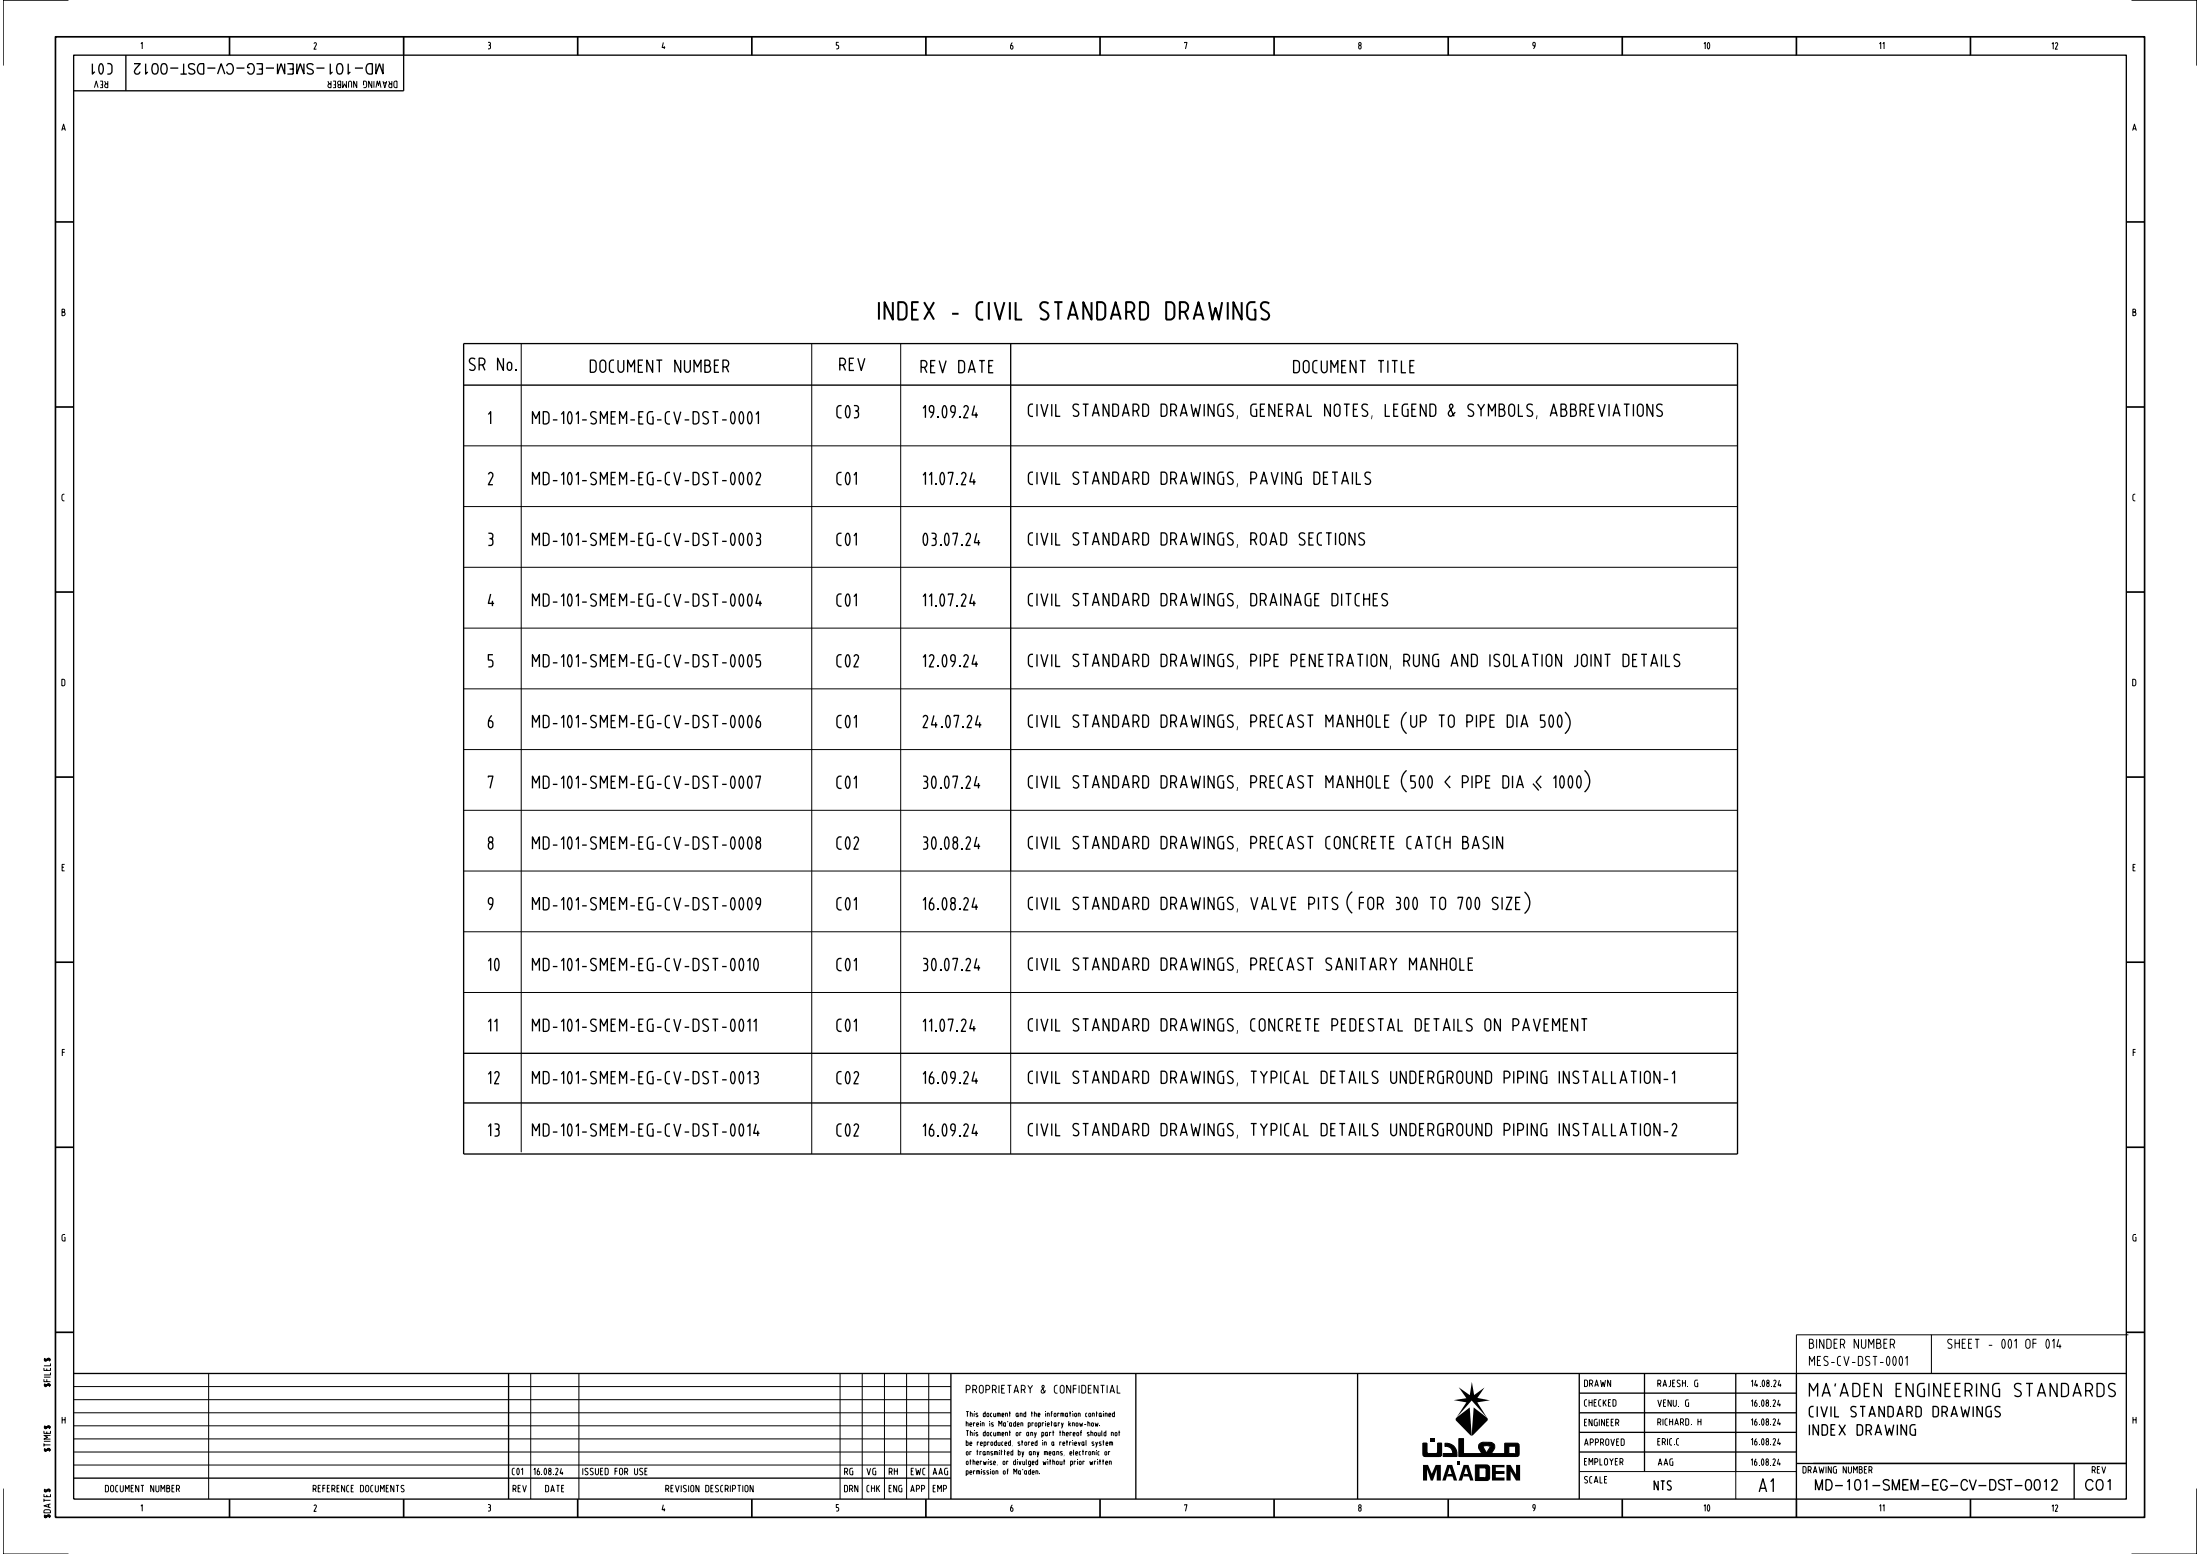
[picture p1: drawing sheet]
<svg xmlns="http://www.w3.org/2000/svg" width="841mm" height="594mm" viewBox="0 0 841 594" stroke-linecap="round" stroke-linejoin="round" font-family="sans-serif">
<path d="M177.2 147.2h487M664.2 441.1v-309.8h-487v309.8" fill="none" stroke="#000" stroke-width=".51"/>
<path d="M199.2 131.3v309.1M310.3 131.3v309.8M344.3 131.3v309.8M386.4 131.3v309.8M177.2 170.4h487" fill="none" stroke="#000" stroke-width=".38"/>
<g fill="#fff">
<path d="M319 154.1h10.1v6.5h-10.1z"/>
<path d="M351.9 154.1h22.9v6.5h-22.9z"/>
</g>
<path d="M177.2 193.6h487M177.2 216.8h487M177.2 240.1h487M177.2 263.3h487M177.2 286.5h487M177.2 309.7h487M177.2 332.9h487" fill="none" stroke="#000" stroke-width=".38"/>
<path d="M334.6 114.2h151.9v9.3h-151.9z" fill="#fff"/>
<g fill="none" stroke="#000" stroke-width=".51">
<path d="M28.2 21.1h784.6v551.9h-784.6zM48.1 21.1v13.6M154.3 21.1v13.6h-126.1M537.7 272.2a5.3 5.3 0 0 0 0 8.2M598.2 272.2a5.3 5.3 0 0 1 0 8.2M537.7 294.5a5.3 5.3 0 0 0 0 8.2M605.7 294.5a5.3 5.3 0 0 1 0 8.2M516.9 340.8a5.2 5.2 0 0 0 0 8.3M582.8 341a5.2 5.2 0 0 1 0 8.2M177.2 402.6h487M177.2 421.6h487M177.2 441.1h487"/>
<path d="M28.2 525h784.6M194.4 525v48M363.5 525v48M434.2 525v48M519 525v48M603.7 525v48M603.7 532.5h83M628.6 525v37.5M663.5 525v37.5M686.7 525v48M603.7 555h83M603.7 547.5h83"/>
<path d="M603.7 540h83M686.7 559.4h126.1M792.9 559.4v13.6M28.2 565h335.3"/>
</g>
<g fill="none" stroke="#000" stroke-width=".38">
<path d="M26.2 .1h-25v25M814.8 .1h25v25M177.2 356.2h487M177.2 379.4h487M738.3 510.2v14.9M813.6 510.2h-126.9v14.8M28.2 535h335.3M28.2 530h335.3M79.8 525v48M202.9 525v48M221.3 525v48M321.1 525v48"/>
<path d="M329.6 525v48M338.1 525v48M346.6 525v48M355 525v48M28.2 560h335.3M28.2 555h335.3M28.2 550h335.3M28.2 545h335.3M28.2 540h335.3M544 555.9l.2 .6 .6 .2h5.5l.5-.2 .3-.6M545.4 555v-3.3h-1.4v4.2M545.4 555l.6 .6h3l.6-.6"/>
<path d="M549.6 555v-3.3h1.5v4.2M552.4 551.7a4.2 4.2 0 0 1 4.6 5h-5.3v-1.1h3.6a2.41 2.41 0 0 0-2.9-2.7zM557.7 549.9h1.8v5.7h7l-1.3-2 .3-1.6 1.1-.7h3.2l.8 .3 .8 .8v1.2l-1.3 2h5.1v-4l5 .1 .5 .8v3.7l-.8 .5h-22.2zM564 560h4.3l.7 .2 .5 .7v4.1l-.3 .6-.9 .3h-4.3zM566.8 552.9l1.4-.3 1.6 .3-1.5 2.5zM576.8 552.8l2.5 .1-.1 2.7h-2.4zM1.2 569v25h25M387 575.2l-.5 .7a1.04 1.04 0 0 0 .4 1.8l.3-.6a.63 .63 0 0 0-.1-.6 .63 .63 0 0 0-.7-.2M555 563.4l.3 1M561.2 563.4l.3 1M565.4 561.1h2.1l.5 .3 .1 2.9-.3 .4-2.4 .1zM603.7 562.5h83"/>
<path d="M663.5 562.5v10.5M839.8 569v25h-25"/>
</g>
<g fill="none" stroke="#000" stroke-width=".63" stroke-linecap="butt">
<path d="M21.2 14.1h798.6v565.9h-798.6zM87.7 14.1v7M154.3 14.1v7M220.8 14.1v7M287.4 14.1v7M353.9 14.1v7M420.5 14.1v7M487 14.1v7M553.6 14.1v7M620.1 14.1v7M686.7 14.1v7M753.3 14.1v7"/>
<path d="M21.2 84.8h7M812.8 84.8h7M21.2 155.6h7M812.8 155.6h7M21.2 226.3h7M812.8 226.3h7M21.2 297h7M812.8 297h7M21.2 367.8h7M812.8 367.8h7M21.2 438.5h7M812.8 438.5h7"/>
<path d="M21.2 509.3h7M812.8 509.3h7M87.7 573v7M154.3 573v7M220.8 573v7M287.4 573v7M353.9 573v7M420.5 573v7M487 573v7M553.6 573v7M620.1 573v7M686.7 573v7"/>
<path d="M753.3 573v7"/>
</g>
<g fill="#000">
<path d="M546.8 549.7h1.6v1.5h-1.6zM557 558.5h1.1v1.5h-1.1zM553.4 563.4h1.6l.3 1h-2.2zM559.6 563.4h1.6l.3 1h-2.1z"/>
<path d="M544 551.7h1.4v3.3l.6 .6 3.3-.1 .3-.5v-3.3h1.5l-.1 4.6-.6 .4h-5.9l-.5-.8z" fill-rule="evenodd"/>
<path d="M552.4 551.7a4.2 4.2 0 0 1 4.6 5h-5.3v-1.1h3.6a2.41 2.41 0 0 0-2.9-2.7z" fill-rule="evenodd"/>
<path d="M556.7 541.9l5.1-3.9 .8 10.6h-.6l-5.4-5.5-.2-.6z" fill-rule="evenodd"/>
<path d="M557.6 530.3l4.3 3 .7-5.1 .9 5.1 4-2.9-2.7 3.9 4.7 1-4.8 .7 3.8 5.9-5.9-6.6-5.9 6.6 3.9-5.9-4.9-.8 4.9-.7z" fill-rule="evenodd"/>
<path d="M562 548.6h1.1l-.5 .2z" fill-rule="evenodd"/>
<path d="M557.7 549.9h1.8v5.7h7l-1.3-2v-1.2a2.07 2.07 0 0 1 1.8-1.1h2.8l1.4 .8 .2 1.5-1.3 2h5.1v-4l4.9 .1 .6 .7v3.7l-.8 .6h-22.2zM566.8 552.9l1.5 2.5 1.5-2.5-1.7-.3zM576.8 552.8v2.8l2.5-.1v-2.6z" fill-rule="evenodd"/>
<path d="M564 560h4.3l.8 .2 .4 .7v4.1l-.3 .6-.9 .3h-4.3zM565.4 561.1v3.7l2.5-.2 .1-3.2-.5-.3z" fill-rule="evenodd"/>
<path d="M563.4 538l5.1 3.9 .2 .6-.2 .6-5.4 5.5h-.5z" fill-rule="evenodd"/>
<path d="M544 560h1.9l1.4 3.3 1.5-3.3h2v5.9h-1.6v-4.3l-1.4 4.3h-.9l-1.4-4.3v4.3h-1.5z" fill-rule="evenodd"/>
<path d="M553.3 560h1.8l1.9 5.9h-1.2l-1.6-5-1.6 5h-1.2z" fill-rule="evenodd"/>
<path d="M559.5 560h1.9l1.9 5.9h-1.3l-1.6-5-1.5 5h-1.3z" fill-rule="evenodd"/>
<path d="M570.3 560h4.8v.9h-3.3v1.4h3.3v1.1h-3.3v1.4h3.3v1.1h-4.8z" fill-rule="evenodd"/>
<path d="M575.9 560h1.6l2 3.6v-3.6h1.6v5.9h-1.6l-2-3.5v3.5h-1.6z" fill-rule="evenodd"/>
</g>
<text font-size="6.7" x="336" y="122.1">INDEX - CIVIL STANDARD DRAWINGS</text>
<g font-size="5">
<text x="691.7" y="533.8">MA'ADEN ENGINEERING STANDARDS</text>
<text x="672.5" y="570.3">A1</text>
</g>
<g font-size="4.7">
<text x="179.4" y="141.6">SR No.</text>
<text x="225.7" y="142.3">DOCUMENT NUMBER</text>
<text x="321" y="141.6">REV</text>
<text x="352.1" y="142.5">REV DATE</text>
<text x="494.5" y="142.5">DOCUMENT TITLE</text>
<text x="320" y="159.7">C03</text>
<text x="352.9" y="159.7">19.09.24</text>
<text x="393.2" y="159.1">CIVIL STANDARD DRAWINGS, GENERAL NOTES, LEGEND &amp; SYMBOLS, ABBREVIATIONS</text>
<text x="186.7" y="162">1</text>
<text x="203.6" y="162">MD-101-SMEM-EG-CV-DST-0001</text>
<text x="186.7" y="185.3">2</text>
<text x="203.6" y="185.3">MD-101-SMEM-EG-CV-DST-0002</text>
<text x="320" y="185.3">C01</text>
<text x="352.9" y="185.3">11.07.24</text>
<text x="393.2" y="185.1">CIVIL STANDARD DRAWINGS, PAVING DETAILS</text>
<text x="186.7" y="208.5">3</text>
<text x="203.6" y="208.5">MD-101-SMEM-EG-CV-DST-0003</text>
<text x="320" y="208.5">C01</text>
<text x="352.9" y="208.5">03.07.24</text>
<text x="393.2" y="208.3">CIVIL STANDARD DRAWINGS, ROAD SECTIONS</text>
<text x="186.7" y="231.7">4</text>
<text x="203.6" y="231.7">MD-101-SMEM-EG-CV-DST-0004</text>
<text x="320" y="231.7">C01</text>
<text x="352.9" y="231.7">11.07.24</text>
<text x="393.2" y="231.6">CIVIL STANDARD DRAWINGS, DRAINAGE DITCHES</text>
<text x="186.7" y="254.9">5</text>
<text x="203.6" y="254.9">MD-101-SMEM-EG-CV-DST-0005</text>
<text x="320" y="254.9">C02</text>
<text x="352.9" y="254.9">12.09.24</text>
<text x="393.2" y="254.8">CIVIL STANDARD DRAWINGS, PIPE PENETRATION, RUNG AND ISOLATION JOINT DETAILS</text>
<text x="186.7" y="278.1">6</text>
<text x="203.6" y="278.1">MD-101-SMEM-EG-CV-DST-0006</text>
<text x="320" y="278.1">C01</text>
<text x="352.9" y="278.1">24.07.24</text>
<text x="393.2" y="278">CIVIL STANDARD DRAWINGS, PRECAST MANHOLE UP TO PIPE DIA 500</text>
<text x="186.7" y="301.4">7</text>
<text x="203.6" y="301.4">MD-101-SMEM-EG-CV-DST-0007</text>
<text x="320" y="301.4">C01</text>
<text x="352.9" y="301.4">30.07.24</text>
<text x="393.2" y="301.2">CIVIL STANDARD DRAWINGS, PRECAST MANHOLE 500 &lt; PIPE DIA &lt; 1000</text>
<text x="186.7" y="324.6">8</text>
<text x="203.6" y="324.6">MD-101-SMEM-EG-CV-DST-0008</text>
<text x="320" y="324.6">C02</text>
<text x="352.9" y="324.6">30.08.24</text>
<text x="393.2" y="324.4">CIVIL STANDARD DRAWINGS, PRECAST CONCRETE CATCH BASIN</text>
<text x="186.7" y="347.8">9</text>
<text x="203.6" y="347.8">MD-101-SMEM-EG-CV-DST-0009</text>
<text x="320" y="347.8">C01</text>
<text x="352.9" y="347.8">16.08.24</text>
<text x="393.2" y="347.7">CIVIL STANDARD DRAWINGS, VALVE PITS FOR 300 TO 700 SIZE</text>
<text x="186.7" y="371">10</text>
<text x="203.6" y="371">MD-101-SMEM-EG-CV-DST-0010</text>
<text x="320" y="371">C01</text>
<text x="352.9" y="371">30.07.24</text>
<text x="393.2" y="370.9">CIVIL STANDARD DRAWINGS, PRECAST SANITARY MANHOLE</text>
<text x="186.7" y="394.2">11</text>
<text x="203.6" y="394.2">MD-101-SMEM-EG-CV-DST-0011</text>
<text x="320" y="394.2">C01</text>
<text x="352.9" y="394.2">11.07.24</text>
<text x="393.2" y="394.1">CIVIL STANDARD DRAWINGS, CONCRETE PEDESTAL DETAILS ON PAVEMENT</text>
<text x="186.7" y="414.3">12</text>
<text x="203.6" y="414.3">MD-101-SMEM-EG-CV-DST-0013</text>
<text x="320" y="414.3">C02</text>
<text x="352.9" y="414.3">16.09.24</text>
<text x="393.2" y="414.1">CIVIL STANDARD DRAWINGS, TYPICAL DETAILS UNDERGROUND PIPING INSTALLATION-1</text>
<text x="186.7" y="434.3">13</text>
<text x="203.6" y="434.3">MD-101-SMEM-EG-CV-DST-0014</text>
<text x="320" y="434.3">C02</text>
<text x="352.9" y="434.3">16.09.24</text>
<text x="393.2" y="434.1">CIVIL STANDARD DRAWINGS, TYPICAL DETAILS UNDERGROUND PIPING INSTALLATION-2</text>
</g>
<g font-size="4">
<text x="42.8" y="24.3" transform="rotate(-180 42.8 24.3)">C01</text>
<text x="147.1" y="24.3" transform="rotate(-180 147.1 24.3)">MD-101-SMEM-EG-CV-DST-0012</text>
<text x="691.7" y="541.6">CIVIL STANDARD DRAWINGS</text>
<text x="691.7" y="548.6">INDEX DRAWING</text>
<text x="693.3" y="569.6">MD-101-SMEM-EG-CV-DST-0012</text>
<text x="796.7" y="569.6">C01</text>
</g>
<g font-size="3.5">
<text x="691.7" y="515.4">BINDER NUMBER</text>
<text x="744.6" y="515.4">SHEET - 001 OF 014</text>
<text x="691.7" y="521.9">MES-CV-DST-0001</text>
<text x="632.4" y="569.5">NTS</text>
</g>
<text font-size="3" x="369.4" y="532.5">PROPRIETARY &amp; CONFIDENTIAL</text>
<g font-size="2.5">
<text x="53.9" y="18.7">1</text>
<text x="120" y="18.8">2</text>
<text x="186.6" y="18.7">3</text>
<text x="253.1" y="18.7">4</text>
<text x="319.7" y="18.7">5</text>
<text x="386.3" y="18.8">6</text>
<text x="452.8" y="18.7">7</text>
<text x="519.4" y="18.7">8</text>
<text x="585.9" y="18.7">9</text>
<text x="651.4" y="18.7">10</text>
<text x="718.5" y="18.7">11</text>
<text x="784.4" y="18.8">12</text>
<text x="41.2" y="31" transform="rotate(-180 41.2 31)">REV</text>
<text x="151.8" y="31" transform="rotate(-180 151.8 31)">DRAWING NUMBER</text>
<text x="23.6" y="49.9">A</text>
<text x="815.2" y="49.9">A</text>
<text x="23.7" y="120.7">B</text>
<text x="815.3" y="120.7">B</text>
<text x="23.7" y="191.4">C</text>
<text x="815.3" y="191.4">C</text>
<text x="23.6" y="262.1">D</text>
<text x="815.3" y="262.1">D</text>
<text x="23.8" y="332.9">E</text>
<text x="815.4" y="332.9">E</text>
<text x="23.8" y="403.6">F</text>
<text x="815.4" y="403.6">F</text>
<text x="23.7" y="474.4">G</text>
<text x="815.3" y="474.4">G</text>
<text x="19.3" y="530.1" transform="rotate(-90 19.3 530.1)">$FILEL$</text>
<text x="605.7" y="530">DRAWN</text>
<text x="633.7" y="530">RAJESH. G</text>
<text x="669.5" y="530">14.08.24</text>
<text x="605.7" y="537.5">CHECKED</text>
<text x="633.7" y="537.6">VENU. G</text>
<text x="669.5" y="537.6">16.08.24</text>
<text x="23.7" y="544.1">H</text>
<text x="605.7" y="545">ENGINEER</text>
<text x="633.7" y="544.8">RICHARD. H</text>
<text x="669.5" y="544.8">16.08.24</text>
<text x="815.4" y="544.1">H</text>
<text x="19.3" y="554.8" transform="rotate(-90 19.3 554.8)">$TIME$</text>
<text x="605.7" y="552.5">APPROVED</text>
<text x="633.7" y="552.4">ERIC.C</text>
<text x="669.5" y="552.4">16.08.24</text>
<text x="195.8" y="563.7">C01</text>
<text x="204.1" y="563.7">16.08.24</text>
<text x="222.8" y="563.7">ISSUED FOR USE</text>
<text x="322.9" y="563.7">RG</text>
<text x="331.4" y="563.7">VG</text>
<text x="339.9" y="563.7">RH</text>
<text x="348.3" y="563.7">EWC</text>
<text x="356.7" y="563.7">AAG</text>
<text x="605.7" y="560">EMPLOYER</text>
<text x="633.9" y="560.1">AAG</text>
<text x="669.4" y="560.1">16.08.24</text>
<text x="689.2" y="563.1">DRAWING NUMBER</text>
<text x="799.8" y="563.1">REV</text>
<text x="605.7" y="566.9">SCALE</text>
<text x="40.3" y="570.3">DOCUMENT NUMBER</text>
<text x="119.7" y="570.3">REFERENCE DOCUMENTS</text>
<text x="196.1" y="570.3">REV</text>
<text x="208.6" y="570.3">DATE</text>
<text x="254.5" y="570.3">REVISION DESCRIPTION</text>
<text x="322.8" y="570.3">DRN</text>
<text x="331.4" y="570.3">CHK</text>
<text x="339.9" y="570.3">ENG</text>
<text x="348.1" y="570.3">APP</text>
<text x="356.7" y="570.3">EMP</text>
<text x="19.3" y="580.2" transform="rotate(-90 19.3 580.2)">$DATE$</text>
<text x="53.9" y="577.7">1</text>
<text x="120" y="577.7">2</text>
<text x="186.6" y="577.6">3</text>
<text x="253.1" y="577.7">4</text>
<text x="319.7" y="577.6">5</text>
<text x="452.8" y="577.7">7</text>
<text x="519.4" y="577.7">8</text>
<text x="585.9" y="577.6">9</text>
<text x="651.4" y="577.7">10</text>
<text x="718.5" y="577.7">11</text>
<text x="784.4" y="577.7">12</text>
</g>
<g font-size="2">
<text x="369.4" y="545.2">herein is Ma'aden proprietary know-how.</text>
<text x="369.4" y="541.5">This document and the information contained</text>
<text x="369.4" y="548.9">This document or any part thereof should not</text>
<text x="369.4" y="556.2">or transmitted by any means, electronic or</text>
<text x="369.4" y="552.5">be reproduced, stored in a retrieval system</text>
<text x="369.4" y="563.5">permission of Ma'aden.</text>
<text x="369.4" y="559.8">otherwise, or divulged without prior written</text>
</g>
</svg>
